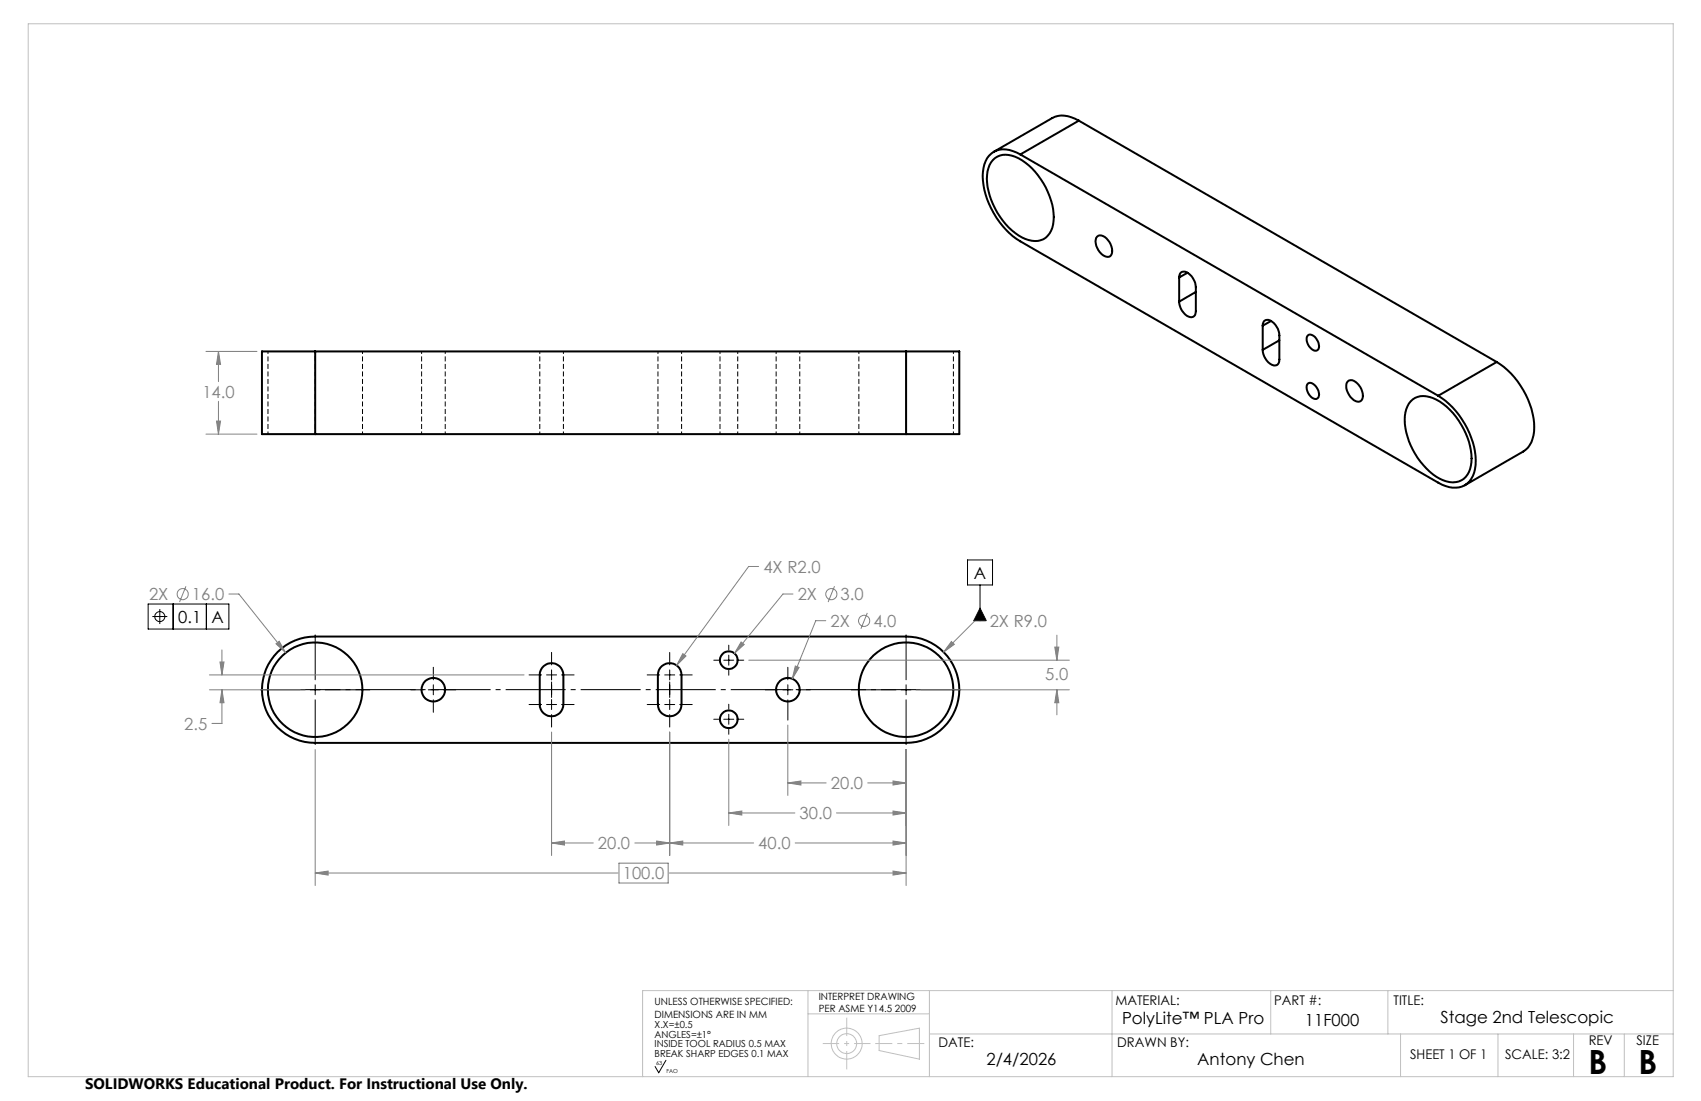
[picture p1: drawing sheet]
<svg xmlns="http://www.w3.org/2000/svg" width="432mm" height="279mm" viewBox="0 0 432 279" stroke-linecap="round" stroke-linejoin="round" font-family="sans-serif">
<g fill="none" stroke="#000" stroke-width=".51">
<path d="M259 39.2a6.4 6.4 0 0 0-7.4-.2 8.1 8.1 0 0 0-1.9 8 21.2 21.2 0 0 0 9.3 14.2l106.1 61.3a6.4 6.4 0 0 0 7.4 .2 7.8 7.8 0 0 0 2.1-6.8 21.4 21.4 0 0 0-9.5-15.5M259 39.2l106.1 61.2M273.9 30.6a6.7 6.7 0 0 0-6.8-.6l-14.8 8.5M273.9 30.6l-14.9 8.6M273.9 30.6l106 61.3M252.1 40.6a4.8 4.8 0 0 1 5.6-.8 18 18 0 0 1 9.7 16.3 4.8 4.8 0 0 1-5.4 5 13.9 13.9 0 0 1-8.8-7.2 16.3 16.3 0 0 1-2.5-10.4 5.6 5.6 0 0 1 1.4-2.9zM278.5 60a1.89 1.89 0 0 1 2.8 1 3.4 3.4 0 0 1 .6 3.9 2.36 2.36 0 0 1-3.1-1.4l-.6-1.7a1.97 1.97 0 0 1 .3-1.8zM299.3 70.4a1.31 1.31 0 0 1 .8-1.4 1.31 1.31 0 0 1 1.6 .4l.8 .7 .9 1.7 .2 1.1v6.1a1.35 1.35 0 0 1-.8 1.4 1.35 1.35 0 0 1-1.6-.3l-1.2-1.3-.5-1.2-.2-1M299.3 70.4v6.2M301.4 69.2l-2.1 1.2M303.6 74.1l-4.3 2.5M80 89.2h-13.5v21h13.5"/>
<path d="M80 89.2v21M80 89.2h150M230 89.2h13.5v21h-13.5M230 89.2v21M320.5 82.7a1.32 1.32 0 0 1 .8-1.5 1.32 1.32 0 0 1 1.6 .4l1.2 1.3 .6 1.7 .1 6.6a1.32 1.32 0 0 1-.8 1.5 1.32 1.32 0 0 1-1.6-.4l-.8-.8-.7-1-.4-1.7M320.5 82.7v6.1M322.7 81.5l-2.2 1.2M324.8 86.4l-4.3 2.4M332.1 97.3a1.85 1.85 0 0 1 2.3 1.4l.4 1a1.08 1.08 0 0 1-.3 1.4 1.08 1.08 0 0 1-1.4-.2 3.1 3.1 0 0 1-1.2-3.4zM332.1 85.1a1.85 1.85 0 0 1 2.3 1.3l.4 1a1.07 1.07 0 0 1-.3 1.4 1.07 1.07 0 0 1-1.4-.1 3 3 0 0 1-1.2-3.4zM342.2 96.8a1.69 1.69 0 0 1 2.3 .5 3.8 3.8 0 0 1 1.1 4.3 1.69 1.69 0 0 1-2.4-.5 4 4 0 0 1-1.3-4zM379.9 91.9a20.8 20.8 0 0 1 9.5 17.5 6.4 6.4 0 0 1-2.7 5.2l-14.9 8.6"/>
<path d="M379.9 91.9l-14.8 8.5M80 110.2h150M358.1 101.8a4.8 4.8 0 0 1 5.7-.8 18.2 18.2 0 0 1 9.8 15.3 5.6 5.6 0 0 1-3.3 5.9 8.7 8.7 0 0 1-8.2-3.3 17.5 17.5 0 0 1-5.3-14.2 6.1 6.1 0 0 1 1.3-2.9zM70.4 165.5a13.4 13.4 0 0 1 9.6-4h150a13.5 13.5 0 0 1 13.5 13.5 13.5 13.5 0 0 1-13.5 13.5h-150a13.5 13.5 0 0 1-12.5-8.3 13.5 13.5 0 0 1 2.9-14.7zM138 169.1a3 3 0 0 1 3.2-.6 3 3 0 0 1 1.8 2.8v7.5a3 3 0 0 1-3 3 3 3 0 0 1-3-3v-7.5a2.96 2.96 0 0 1 1-2.2zM168 169.1a3 3 0 0 1 3.2-.6 3 3 0 0 1 1.8 2.8v7.5a3 3 0 0 1-3 3 3 3 0 0 1-3-3v-7.5a2.96 2.96 0 0 1 1-2.2z"/>
<circle cx="80" cy="175" r="12"/>
<circle cx="110" cy="175" r="2.99"/>
<circle cx="185" cy="167.5" r="2.25"/>
<circle cx="200" cy="175" r="2.99"/>
<circle cx="230" cy="175" r="12"/>
<circle cx="185" cy="182.5" r="2.26"/>
</g>
<g fill="none" stroke="#000" stroke-width=".25" stroke-dasharray="1.3 .6" stroke-dashoffset=".6" stroke-linecap="butt">
<path d="M68 89.2v21M107 89.2v21M182.8 89.2v21M197 89.2v21M218 89.2v21M80 110.2v-21M92 110.2v-21M113 110.2v-21M137 110.2v-21M143 110.2v-21M167 110.2v-21M173 110.2v-21"/>
<path d="M187.3 110.2v-21M203 110.2v-21M230 110.2v-21M242 110.2v-21"/>
</g>
<g fill="none" stroke="#808080" stroke-width=".25">
<path d="M52.3 89.2h12.9M55.5 89.2l.5 3.3h-1zM55.5 89.2v7.6M52.3 110.2h12.9M55 106.9h1l-.5 3.3zM55.5 101.8v8.4M47.2 148.8l-1.6 4M58.1 150.7h2.5l11.9 15M192.6 143.8h-2.6l-18.2 25M201.3 150.7h-2.5l-12.4 15.1M209.6 157.5h-2.5l-6 14.8M211.8 148.8l-1.6 4"/>
<path d="M220.2 155.5l-1.7 4.1M250 157.5h-2.5l-8 8M53.2 175h23M53.2 171.3h79.8M55.8 168h1.1l-.6 3.3zM56.3 175l.6 3.3h-1.1zM56.3 175v8.6h-2.5M56.3 164.9v6.4M70.1 163.4l.8-.7 1.6 3zM173.3 165.9l.8 .6-2.3 2.3zM188.1 162.9l.8 .6-2.5 2.3zM190.1 167.5h81.4"/>
<path d="M201.9 169l.9 .4-1.7 2.9zM233.8 175h37.7M241.5 162.8l.8 .7-2.8 2zM267.8 164.2h1l-.5 3.3zM268.3 175l.5 3.3h-1zM268.3 161.2v6.3M268.3 175v6.4M80 190.2v34.5M140 185.8v31.3M170 185.8v31.3M185 187.6v21.9M200 198.7l3.3-.5v1z"/>
<path d="M200 184v17.9M200 198.7h9.7M220.3 198.7h9.7M226.7 198.2l3.3 .5-3.3 .5zM230 190.2v34.5M140 213.9l3.3-.5v1.1zM140 213.9h10.6M157.1 219h12.5v5.1h-12.5zM161.1 213.9h30.2M166.7 213.4l3.3 .5-3.3 .6zM170 213.9l3.3-.5v1.1zM185 206.3l3.3-.5v1z"/>
<path d="M185 206.3h16.8M201.9 213.9h28.1M212.3 206.3h17.7M226.7 205.8l3.3 .5-3.3 .5zM226.7 213.4l3.3 .5-3.3 .6zM80 221.5l3.3-.4v1zM80 221.5h76.8M169.9 221.5h60.1M226.7 221.1l3.3 .4-3.3 .6z"/>
<circle cx="46.4" cy="150.8" r="1.42"/>
<circle cx="211" cy="150.8" r="1.42"/>
<circle cx="219.4" cy="157.6" r="1.41"/>
</g>
<g fill="none" stroke="#000" stroke-width=".25">
<path d="M37.6 153.3h20.5v6.3h-20.5zM38.7 156.5h3.8M40.6 154.6v3.8M44 153.3v6.3M52.4 153.3v6.3M245.6 142.1h6.4v6.3h-6.4zM248.8 154.3l1.6 3.2h-3.2zM248.8 148.4v9.1M66.1 175h11.4M78.7 175h2.6M80 161.1v11.4M80 173.8v2.5"/>
<path d="M80 177.6v11.3M82.5 175h11.4M104.3 175h3.2M108.7 175h2.6M110 169.3v3.2M110 173.8v2.5M110 177.6v3.2M112.5 175h3.2M134.3 171.3h3.2M134.3 178.8h3.2M138.7 171.3h2.6M138.7 178.8h2.6"/>
<path d="M140 165.6v3.1M140 170v2.5M140 173.1v3.9M140 177.5v2.6M142.6 171.3h3.1M142.6 178.8h3.1M164.3 171.3h3.2M164.3 178.8h3.2M168.7 171.3h2.6M168.7 178.8h2.6M170 165.6v3.1M170 170v2.5"/>
<path d="M170 173.1v3.9M170 177.5v2.6M172.5 171.3h3.2M172.5 178.8h3.2M181.2 167.5h1.3M183.7 167.5h2.6M185 163.7v1.3M185 166.3v2.5M185 170.1v1.2M185 178.7v1.3M187.5 167.5h1.3M194.3 175h3.1"/>
<path d="M198.7 175h2.6M200 169.3v3.2M200 173.8v2.5M200 177.6v5.1M202.5 175h3.2M216.1 175h11.4M228.7 175h2.6M230 161.1v11.4M230 173.8v2.5M230 177.6v11.3M232.6 175h11.3M140 181.3v3.2"/>
<path d="M170 181.3v3.2M181.2 182.5h1.3M183.7 182.5h2.6M185 181.3v2.5M185 185.1v1.2M187.5 182.5h1.3M169.1 269.1l-1.9 3.1-.9-1.5"/>
<circle cx="40.6" cy="156.5" r="1.27"/>
</g>
<g fill="none" stroke="#c0c0c0" stroke-width=".25">
<path d="M7.2 6h417.5v267.2h-417.5zM205.1 251.4v21.7M205.1 257.3h30.8M235.9 251.4v21.8M282.3 251.4v21.8M322.6 251.4v11M352.3 251.4v11M424.7 251.4h-261.6v21.8M223.2 262.8l10.2-1.9v7.9l-10.2-2.2zM235.9 262.4h188.8M355.5 262.4v10.8M380.3 262.4v10.8"/>
<path d="M399.5 262.4v10.8M412.3 262.4v10.8"/>
<circle cx="214.9" cy="264.8" r="3.9"/>
<circle cx="214.9" cy="264.8" r="2.52"/>
</g>
<path d="M77.5 175h155.1" fill="none" stroke="#000" stroke-width=".25" stroke-dasharray="15.2 1.3 1.3 1.3" stroke-dashoffset="6.3" stroke-linecap="butt"/>
<path d="M214.9 258.3v13.1" fill="none" stroke="#c0c0c0" stroke-width=".25" stroke-dasharray="15.2 1.3 1.3 1.3" stroke-dashoffset="10.6" stroke-linecap="butt"/>
<path d="M208.9 264.8h12.1" fill="none" stroke="#c0c0c0" stroke-width=".25" stroke-dasharray="15.2 1.3 1.3 1.3" stroke-dashoffset="11.1" stroke-linecap="butt"/>
<path d="M222.2 264.8h12.4" fill="none" stroke="#c0c0c0" stroke-width=".25" stroke-dasharray="15.2 1.3 1.3 1.3" stroke-dashoffset="10.9" stroke-linecap="butt"/>
<path d="M248.8 154.3l1.6 3.2h-3.2z" fill="#000"/>
<path d="M173.3 165.9l-1.5 2.9 2.3-2.3zM188.1 162.9l-1.7 2.9 2.5-2.3zM241.5 162.8l-2 2.7 2.8-2zM201.9 169l-.8 3.3 1.7-2.9zM267.8 164.2h1l-.5 3.3zM268.3 175l.5 3.3h-1zM55.8 168h1.1l-.6 3.3zM56.3 175l.6 3.3h-1.1zM140 213.9l3.3-.5v1.1zM166.7 213.4l3.3 .5-3.3 .6zM185 206.3l3.3-.5v1zM226.7 205.8l3.3 .5-3.3 .5zM226.7 198.2l3.3 .5-3.3 .5zM200 198.7l3.3-.5v1zM226.7 213.4l3.3 .5-3.3 .6zM170 213.9l3.3-.5v1.1zM226.7 221.1l3.3 .4-3.3 .6zM80 221.5l3.3-.4v1zM70.1 163.4l2.4 2.3-1.6-3zM55.5 89.2l.5 3.3h-1zM55 106.9h1l-.5 3.3z" fill="#808080"/>
<g font-size="8.5">
<text x="403.2" y="272.6">B</text>
<text x="415.9" y="272.6">B</text>
</g>
<g font-size="4.2" fill="#808080">
<text x="51.4" y="100.9">14.0</text>
<text x="193.8" y="145.3">4X R2.0</text>
<text x="37.8" y="152.3">2X</text>
<text x="48.7" y="152.3">16.0</text>
<text x="202.5" y="152.3">2X</text>
<text x="213.4" y="152.3">3.0</text>
<text x="210.8" y="159.1">2X</text>
<text x="221.7" y="159.1">4.0</text>
<text x="251.2" y="159.1">2X R9.0</text>
<text x="265.4" y="172.6">5.0</text>
<text x="46.8" y="185.2">2.5</text>
<text x="210.9" y="200.3">20.0</text>
<text x="203" y="207.9">30.0</text>
<text x="151.8" y="215.5">20.0</text>
<text x="192.5" y="215.5">40.0</text>
<text x="158.1" y="223.1">100.0</text>
</g>
<g font-size="4.2">
<text x="247.2" y="146.9">A</text>
<text x="45.2" y="158.1">0.1</text>
<text x="53.7" y="158.1">A</text>
<text x="284.8" y="259.9">PolyLite™ PLA Pro</text>
<text x="331.3" y="260.3">11F000</text>
<text x="365.7" y="259.7">Stage 2nd Telescopic</text>
<text x="250.4" y="270.4">2/4/2026</text>
<text x="303.9" y="270.4">Antony Chen</text>
</g>
<text font-size="3.8" x="21.6" y="276.3">SOLIDWORKS Educational Product. For Instructional Use Only.</text>
<g font-size="3.4">
<text x="283.1" y="255">MATERIAL:</text>
<text x="323.4" y="255">PART #:</text>
<text x="353.8" y="255">TITLE:</text>
<text x="238.3" y="265.8">DATE:</text>
<text x="283.6" y="265.8">DRAWN BY:</text>
<text x="358" y="268.8">SHEET 1 OF 1</text>
<text x="382.1" y="268.8">SCALE: 3:2</text>
<text x="403.3" y="265.2">REV</text>
<text x="415.4" y="265.2">SIZE</text>
</g>
<g font-size="2.5">
<text x="166.2" y="255.1">UNLESS OTHERWISE SPECIFIED:</text>
<text x="207.8" y="253.8">INTERPRET DRAWING</text>
<text x="207.8" y="256.7">PER ASME Y14.5 2009</text>
<text x="166.2" y="258.4">DIMENSIONS ARE IN MM</text>
<text x="166.2" y="260.9">X.X=±0.5</text>
<text x="166.2" y="263.4">ANGLES=±1°</text>
<text x="166.2" y="265.8">INSIDE TOOL RADIUS 0.5 MAX</text>
<text x="166.2" y="268.3">BREAK SHARP EDGES 0.1 MAX</text>
</g>
<g font-size="1.4">
<text x="166.6" y="270.3">63</text>
<text x="169.2" y="272.2">FAO</text>
</g>
</svg>
